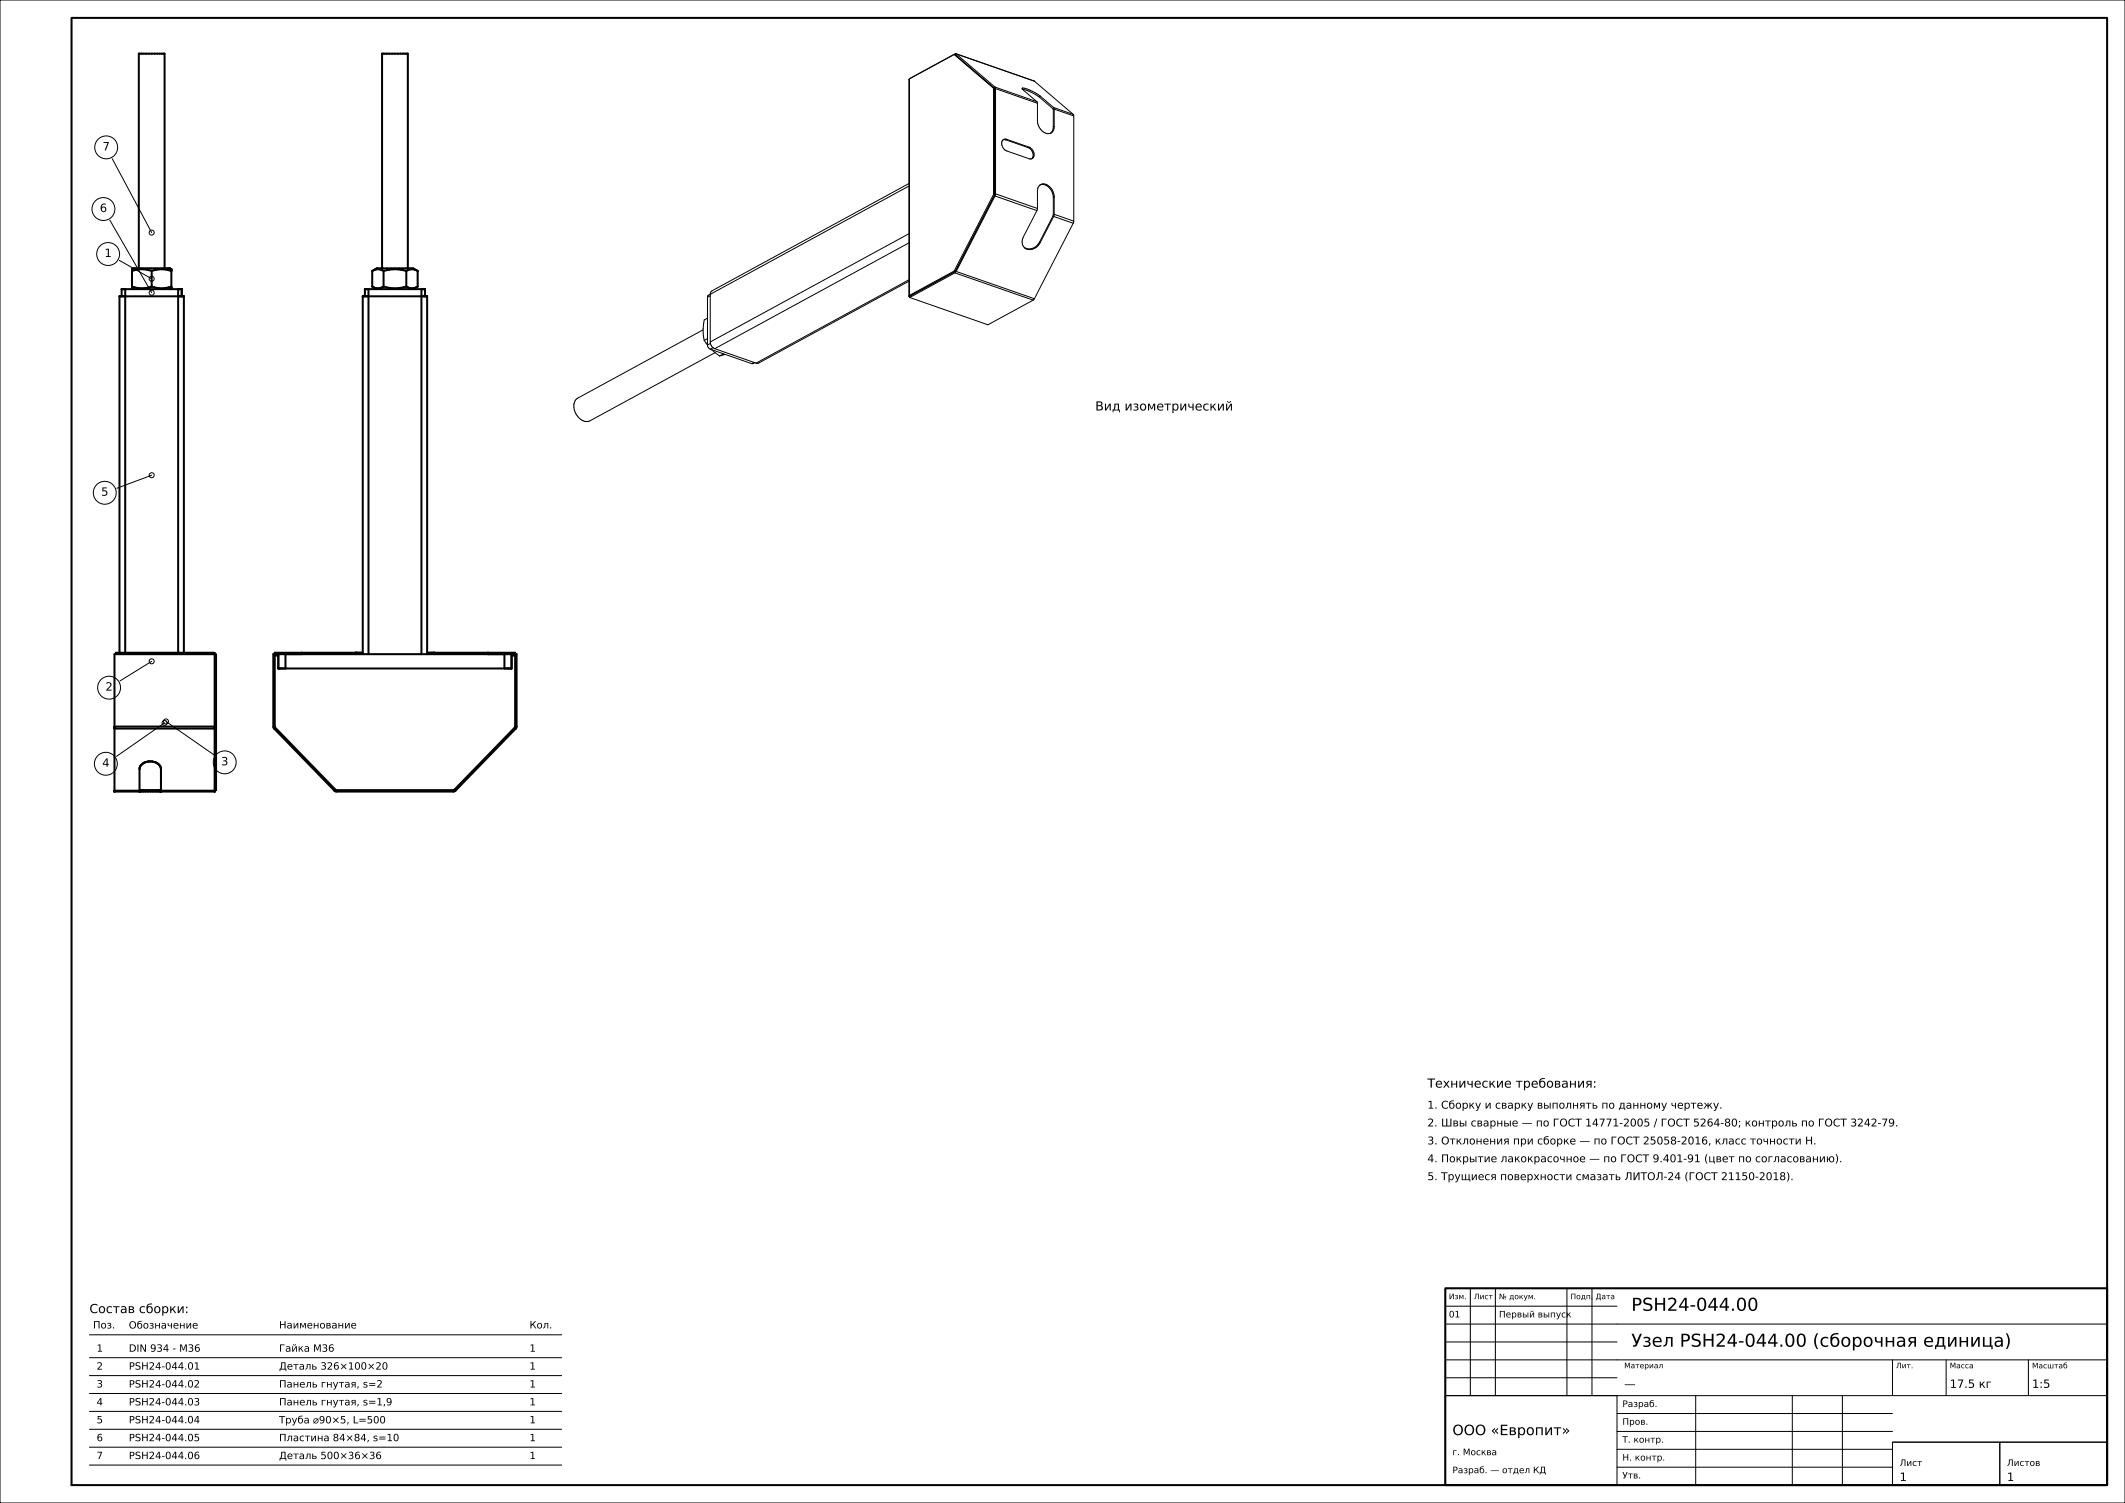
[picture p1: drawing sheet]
<svg xmlns="http://www.w3.org/2000/svg" width="594mm" height="420mm" viewBox="0 0 594 420" stroke-linecap="round" stroke-linejoin="round" font-family="sans-serif">
<g fill="none" stroke="#000" stroke-width=".28">
<path d="M0 0h594v420h-594zM266.7 15.2l-12.5 6.8M266.7 15.2l11 9.4M266.7 15.2l11.3 9.6M267.2 15l-12.9 7M267.2 15l.1 .1M267.2 15l21.9 7.7M267.3 15.1l10.8 9.2M267.3 15.1l-.2 .3M254.2 22l-.1 .3v60.5M254.2 22v60.5M277.7 24.6v29.7"/>
<path d="M277.7 24.6l.3 .2M278 24.8v29.7M278.1 24.3l.2 .5M278.1 24.3l11.7 4.1M278.1 24.3l-.1 .4M278.3 24.8v29.4M278.3 24.8l11.7 4.1M280.4 39.1h.8M281.2 39.1l6.2 2.2M281.4 38.9a1.15 1.15 0 0 0-1.2 .4 1.15 1.15 0 0 0-.1 1.3l.5 1 .6 .5 6.5 2.3a1.15 1.15 0 0 0 1.2-.4 1.15 1.15 0 0 0 .1-1.3l-.5-1-.8-.6M281.4 38.9l6.3 2.2M281.4 38.9l-.2 .2"/>
<path d="M285.8 25a12.3 12.3 0 0 1 4.8 2.2M289.1 22.6v.1M289.1 22.7l10.9 9.3M289.8 28.4l.2 .5M290 28.9v4.8a3.4 3.4 0 0 0 3.5 3.6 1.85 1.85 0 0 0 1.2-2M290.6 27.2l3.8 3.3v5M290.8 26.8a9.3 9.3 0 0 0-5.1-2.1l.4 .5 3.7 3.2M290.8 26.8l3.7 3.3M290.8 26.8l-.2 .4M294.4 35.5l-.2 1-.6 .7M294.5 30.1l.2 .4M294.5 30.1l5.5 1.9"/>
<path d="M294.7 30.5v4.8M294.7 35.3l-.3 .2M294.7 30.5l5.4 1.9M300 32l.1 .4M300.1 32.4v29.4M31.4 44.4l11 20.6M254.1 51.3l-55.3 30.1-.3 .8v13.4M254.1 52l-56 30.5-.3 .6M277.7 54.3l-11 21.4M277.7 54.3l.3 .2M278 54.6l.1 .2M278 54.5l-11 21.3"/>
<path d="M278.1 54.8l-10.8 21.1M278.1 54.8l11.7 4.1M278.3 54.2l-.2 .6M278.3 54.2l11.7 4.1M287.4 41.3a1.99 1.99 0 0 1 1 3.1M287.7 41.1l-.3 .2M289.8 58.9l-3.7 7.3a2.35 2.35 0 0 0 .5 3.2 2.35 2.35 0 0 0 3.3-.5l.9-1.1M290 58.3l-.2 .6M290.8 51.6a3.3 3.3 0 0 1 3.6 3.6M294.4 55.2v5l-3.8 7.5M294.7 55a3.4 3.4 0 0 0-3.5-3.5 1.85 1.85 0 0 0-1.2 1.9v4.9M294.7 55v4.9"/>
<path d="M294.7 59.9l-.2 .6M294.7 55l-.3 .2M294.7 59.9l5.4 1.9M30.7 61.5l11.7 20.3M33.4 72.8l9 5.1M254.1 78.6l-42 22.8-.8 .1M254.1 78.2l-42.8 23.3M254.1 67.9l-54.3 29.5M254.1 65.3l-55.6 30.3M266.7 75.7l-12.5 6.8M266.7 75.7l.3 .1M266.9 76.3l-12.6 6.8"/>
<path d="M266.9 76.3l21.9 7.6M267 75.8l-12.7 7v.3M267.1 75.7l.2 .2M267.3 75.9l-.4 .4M267.3 75.9l21.8 7.6M290.6 67.7a3 3 0 0 1-4.3 1.4M290.6 67.7l.2 .1M294.5 60.5l-3.7 7.3M294.5 60.5l5.5 1.9M300 62.4l-10.9 21.1M300.1 61.8l-.1 .6M196.5 92.2l-35 19.1a3.4 3.4 0 0 0-.2 4.9 2.98 2.98 0 0 0 3.6 1.4l35-19.1"/>
<path d="M196.8 95.1l1 1.3M197.8 96.4l.2 .7 .5 .5M197.8 83.1v13.3M197.8 88.9l-1 .5a13.4 13.4 0 0 0 0 5.7M197.8 94.6l-1 .5M198.5 95.6l.2 .8 .6 .8M198.5 97.6l11.6 4M198.5 82.7l-.7 .4M198.6 96l-.8 .4M198.9 97.7l2.2 1.8M199.3 97.2l-.8 .4M199.3 97.2l.5 .2"/>
<path d="M199.8 97.4l11.5 4.1M202.3 98.9l-1.2 .6M202.7 99l-1.6 .5M254.1 82.8l.2 .2M254.2 82.5l-.1 .3M254.3 83.1l21.9 7.7 12.6-6.9M254.5 82.6v.2M289.1 83.5l-.3 .4M210.7 101.3l-.6 .3M211 101.4l-.9 .2M42.4 132.8l-9.7 3.6M42.4 184.8l-8.8 5.5"/>
<path d="M46 202l-13.5 9.4M46.4 201.6l13.5 9.4M411 360v30M418 360v30M438 360v30M445 360v30M25 373h132M25 379.4h132M404 380h185M404 375h48M404 370h185M404 365h48"/>
<path d="M529 380v10M544 380v10M567 380v10M25 384.4h132M25 389.4h132M25 394.4h132M25 399.4h132M404 390h48v25h-48zM404 390h185M404 385h48M452 400h77M452 395h77"/>
<path d="M474 390v25M501 390v25M515 390v25M25 404.4h132M25 409.4h132M452 410h77M452 405h77M529 403h30v12h-30zM529 403h60M559 403h30v12h-30z"/>
<circle cx="28.9" cy="58.4" r="3.2"/>
<circle cx="29.7" cy="41.2" r="3.2"/>
<circle cx="30.2" cy="71" r="3.2"/>
<circle cx="42.4" cy="77.9" r=".7"/>
<circle cx="42.4" cy="65" r=".7"/>
<circle cx="42.4" cy="81.8" r=".7"/>
<circle cx="29.3" cy="137.7" r="3.2"/>
<circle cx="42.4" cy="132.8" r=".7"/>
<circle cx="30.5" cy="192.2" r="3.2"/>
<circle cx="42.4" cy="184.8" r=".7"/>
<circle cx="29.6" cy="213.4" r="3.2"/>
<circle cx="46" cy="202" r=".7"/>
<circle cx="46.4" cy="201.6" r=".7"/>
<circle cx="62.8" cy="213" r="3.2"/>
</g>
<g fill="none" stroke="#000" stroke-width=".56">
<path d="M20 5h569v410h-569zM36.9 75.7a7.9 7.9 0 0 1 5.5 0M38.8 75v-60h7.2v60M42.4 75.7a7.9 7.9 0 0 1 5.5 0M42.4 75.7v4.4M104 75.7l1.3-.7h10.2l1.3 .7M104 75.7a2.81 2.81 0 0 1 3.2 0M104 75.7v4.4M106.8 75v-60h7.2v60M107.2 75.7a10.5 10.5 0 0 1 6.4 0M107.2 75.7v4.4M113.6 75.7a2.81 2.81 0 0 1 3.2 0"/>
<path d="M113.6 75.7v4.4M116.8 75.7v4.4M34 82.8v-2h16.8v2M35 80.8v101.6M36.9 80.1a7.9 7.9 0 0 0 5.5 0M37.3 80.8l-.4-.2v-5.4l.4-.2h10.2l.4 .2v5.4l-.4 .2M42.4 80.1a7.9 7.9 0 0 0 5.5 0M49.8 80.8v101.6M102 82.8v-2h16.8v2M103 80.8v102M104 80.1a2.81 2.81 0 0 0 3.2 0M104 80.1l1.3 .7"/>
<path d="M107.2 80.1a10.5 10.5 0 0 0 6.4 0M113.6 80.1a2.81 2.81 0 0 0 3.2 0M116.8 80.1l-1.3 .7M117.8 80.8v102M32 182.8h28v38.4h-28zM32.4 182.8v-.4h27.2a.8 .8 0 0 1 .8 .8v37.6h-.4M33.4 182.4v-99.6h18v99.6M76.8 183.2h1M77.8 182.8v4h65.2v-4M79.8 182.8v4M84.4 182.4v.4M99.4 182.4v.4"/>
<path d="M101.4 182.4h-24.6l.1 20.9M101.4 182.8v-100h18v100M119.4 182.4h24.6l-.1 20.9M121.4 182.4v.4M136.4 182.4v.4M141 182.8v4M143 183.2h1M32 203.6h28M32 203h28M60 203.2h.4M76.6 203.6l-.2-.6v-20.2h68v20.2l-.2 .6M76.6 203.6l16.9 17.4"/>
<path d="M76.9 203.3l16.9 17.4M76.9 203.3l-.3 .3M143.9 203.3l-16.9 17.4M143.9 203.3l.3 .3M144.2 203.6l-16.9 17.4M32 221h7M39 220.8h6M39 221.2v-6.3a3.1 3.1 0 0 1 4.7-1.8l.4 .3a1.9 1.9 0 0 1 .9 1.5v6.3M45 221h15M93.5 221l.6 .2h32.6l.6-.2M93.8 220.7h33.2M93.8 220.7l-.3 .3"/>
<path d="M127 220.7l.3 .3M404 360h185v55h-185z"/>
</g>
<g font-size="5">
<text x="456" y="366.3">PSH24-044.00</text>
<text x="456" y="376.3">Узел PSH24-044.00 (сборочная единица)</text>
</g>
<text font-size="4" x="406" y="401">ООО «Европит»</text>
<g font-size="3.5">
<text x="306.1" y="114.7">Вид изометрический</text>
<text x="399" y="303.9">Технические требования:</text>
<text x="25" y="366.9">Состав сборки:</text>
</g>
<g font-size="3.2">
<text x="28.7" y="42">7</text>
<text x="27.9" y="59.2">6</text>
<text x="29.2" y="71.8">1</text>
<text x="28.3" y="138.5">5</text>
<text x="29.5" y="193">2</text>
<text x="28.6" y="214.3">4</text>
<text x="61.8" y="213.9">3</text>
<text x="454" y="387.8">—</text>
<text x="545" y="387.8">17.5 кг</text>
<text x="568" y="387.8">1:5</text>
<text x="531" y="413.8">1</text>
<text x="561" y="413.8">1</text>
</g>
<g font-size="3">
<text x="399" y="309.8">1. Сборку и сварку выполнять по данному чертежу.</text>
<text x="399" y="314.8">2. Швы сварные — по ГОСТ 14771-2005 / ГОСТ 5264-80; контроль по ГОСТ 3242-79.</text>
<text x="399" y="319.8">3. Отклонения при сборке — по ГОСТ 25058-2016, класс точности Н.</text>
<text x="399" y="324.8">4. Покрытие лакокрасочное — по ГОСТ 9.401-91 (цвет по согласованию).</text>
<text x="399" y="329.8">5. Трущиеся поверхности смазать ЛИТОЛ-24 (ГОСТ 21150-2018).</text>
</g>
<g font-size="2.8">
<text x="26" y="371.2">Поз.</text>
<text x="36" y="371.3">Обозначение</text>
<text x="78" y="371.2">Наименование</text>
<text x="148" y="371.2">Кол.</text>
<text x="27" y="377.7">1</text>
<text x="36" y="377.7">DIN 934 - M36</text>
<text x="78" y="377.7">Гайка М36</text>
<text x="148" y="377.7">1</text>
<text x="27" y="382.7">2</text>
<text x="36" y="382.7">PSH24-044.01</text>
<text x="78" y="382.7">Деталь 326×100×20</text>
<text x="148" y="382.7">1</text>
<text x="27" y="387.7">3</text>
<text x="36" y="387.7">PSH24-044.02</text>
<text x="78" y="387.7">Панель гнутая, s=2</text>
<text x="148" y="387.7">1</text>
<text x="27" y="392.7">4</text>
<text x="36" y="392.7">PSH24-044.03</text>
<text x="78" y="392.7">Панель гнутая, s=1,9</text>
<text x="148" y="392.7">1</text>
<text x="27" y="397.7">5</text>
<text x="36" y="397.7">PSH24-044.04</text>
<text x="78" y="397.8">Труба ⌀90×5, L=500</text>
<text x="148" y="397.7">1</text>
<text x="27" y="402.7">6</text>
<text x="27" y="407.7">7</text>
<text x="36" y="402.7">PSH24-044.05</text>
<text x="36" y="407.7">PSH24-044.06</text>
<text x="78" y="402.7">Пластина 84×84, s=10</text>
<text x="78" y="407.7">Деталь 500×36×36</text>
<text x="148" y="402.7">1</text>
<text x="148" y="407.7">1</text>
</g>
<g font-size="2.5">
<text x="405" y="368.1">01</text>
<text x="419" y="368.1">Первый выпуск</text>
<text x="453.5" y="393.2">Разраб.</text>
<text x="453.5" y="398.1">Пров.</text>
<text x="406" y="406.6">г. Москва</text>
<text x="453.5" y="403.1">Т. контр.</text>
<text x="406" y="411.7">Разраб. — отдел КД</text>
<text x="453.5" y="408.1">Н. контр.</text>
<text x="453.5" y="413.1">Утв.</text>
<text x="531" y="409.6">Лист</text>
<text x="561" y="409.6">Листов</text>
</g>
<g font-size="2.1">
<text x="405" y="363">Изм.</text>
<text x="412" y="363">Лист</text>
<text x="419" y="363">№ докум.</text>
<text x="439" y="363">Подп.</text>
<text x="446" y="363">Дата</text>
<text x="454" y="382.3">Материал</text>
<text x="530" y="382.3">Лит.</text>
<text x="545" y="382.3">Масса</text>
<text x="568" y="382.4">Масштаб</text>
</g>
</svg>
